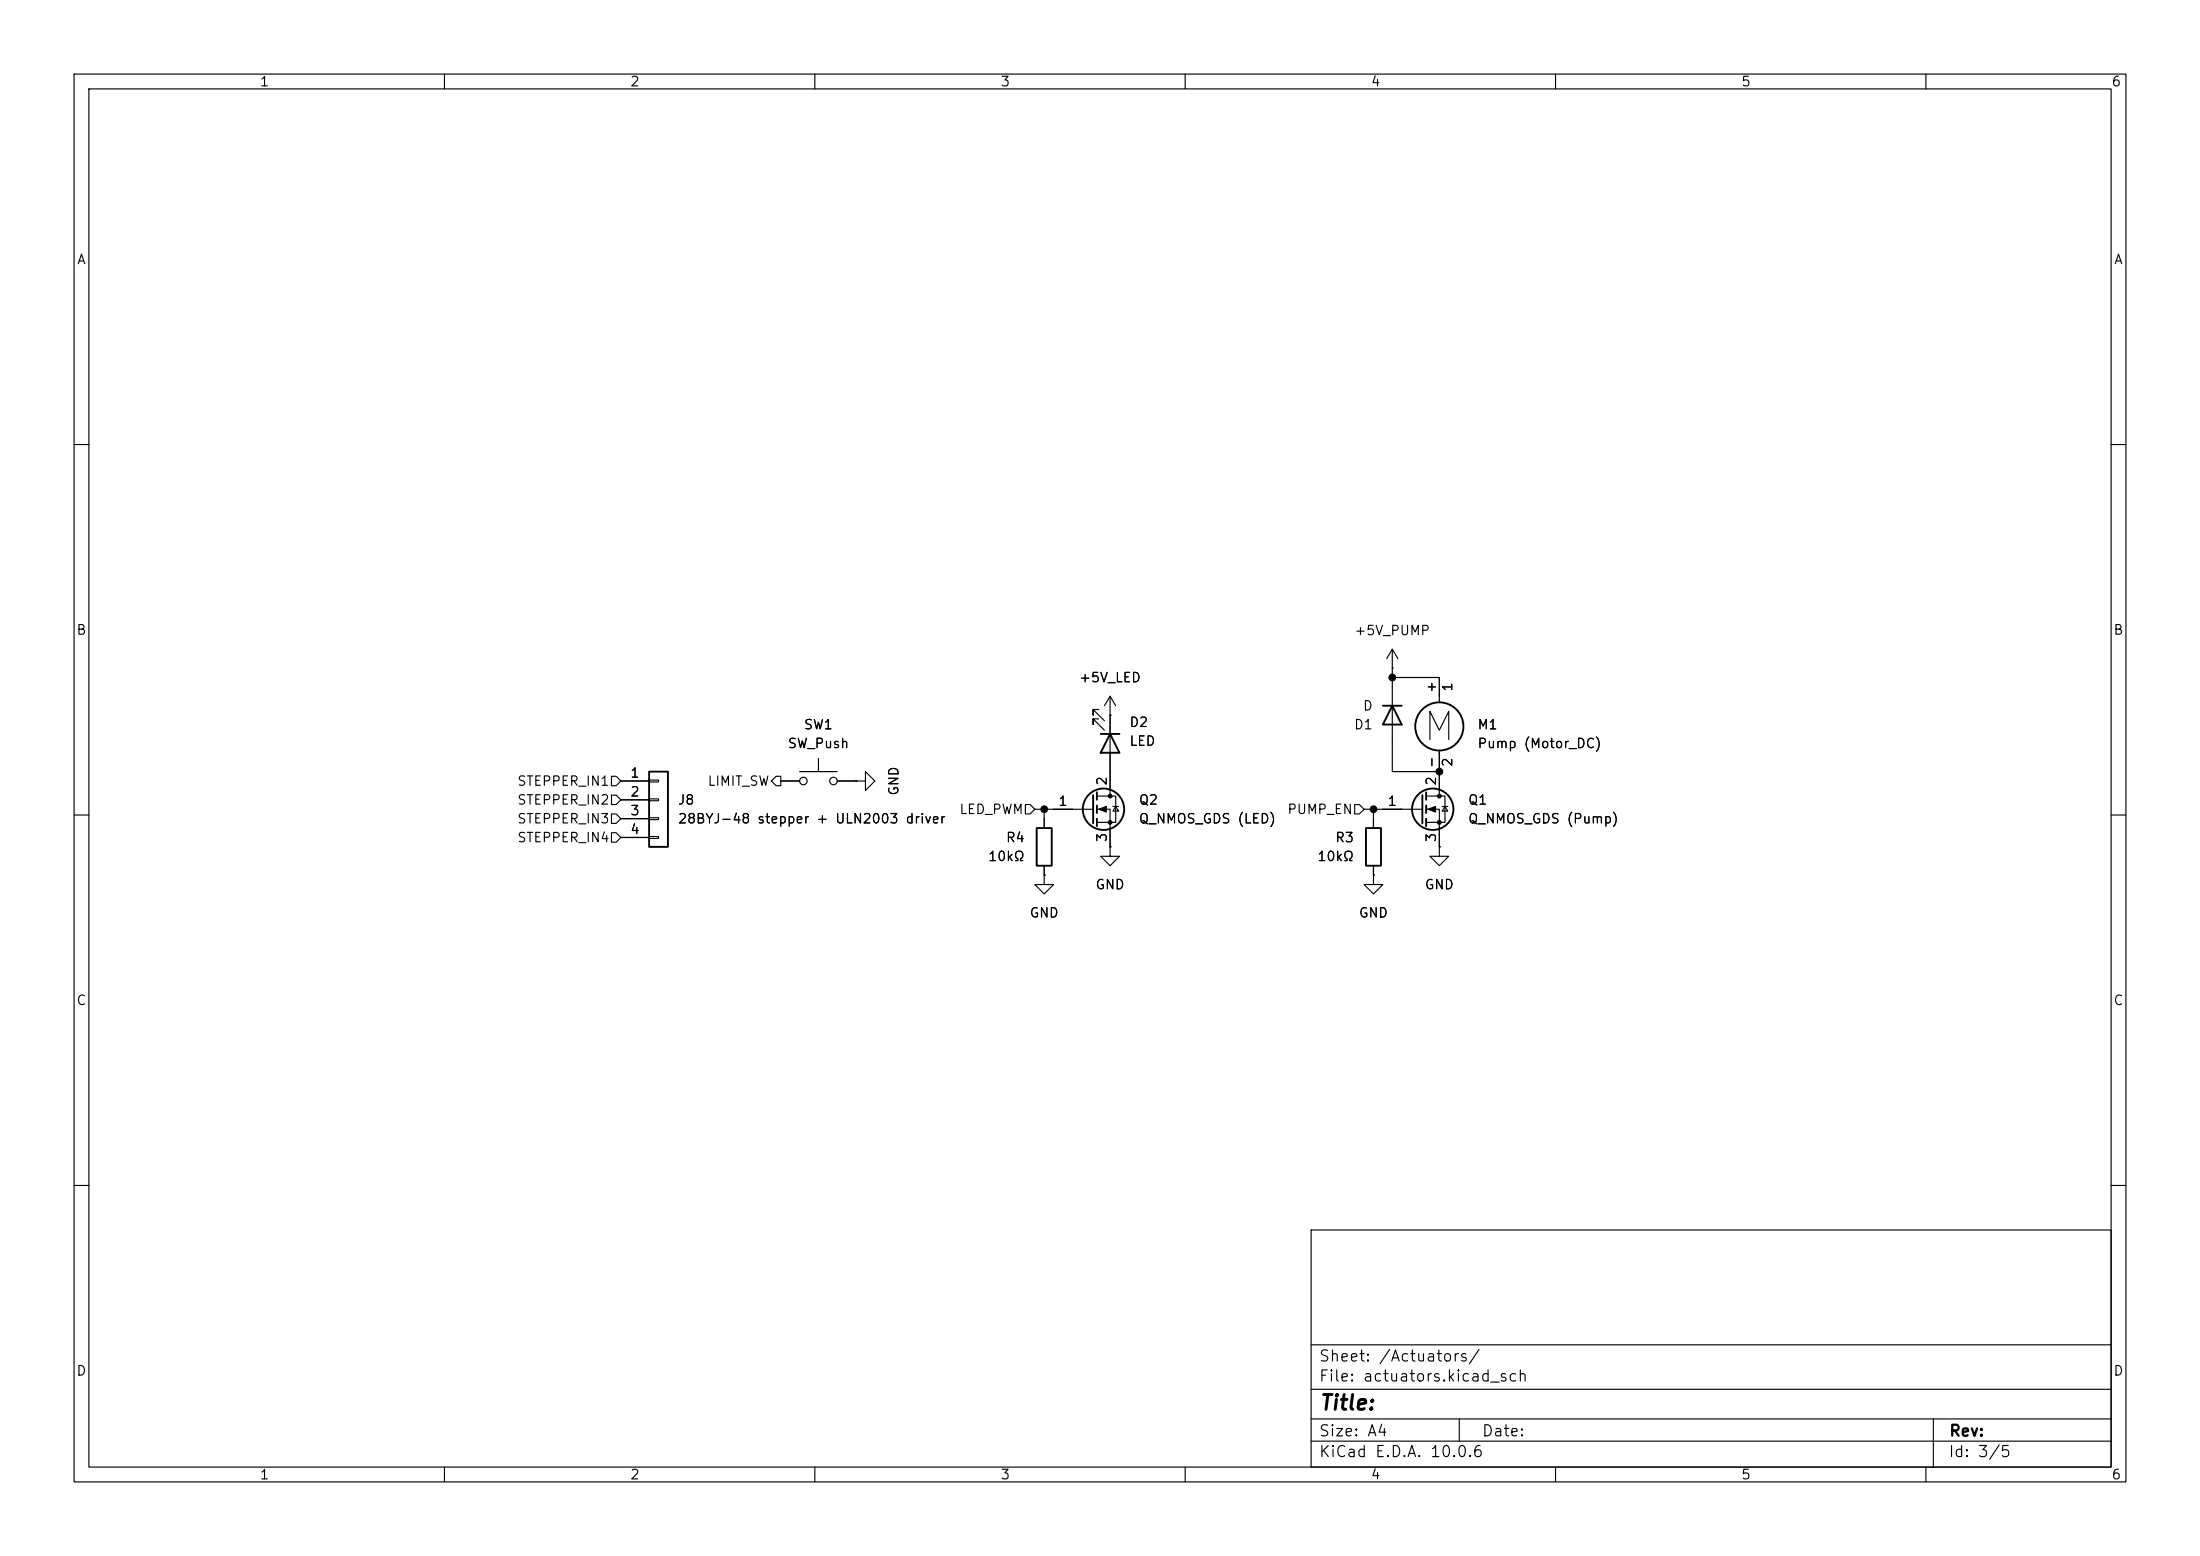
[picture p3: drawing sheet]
(kicad_sch
 (version 20260306)
 (generator "eeschema")
 (generator_version "10.0")
 (paper "A4")
 (lib_symbols
  (symbol "Connector_Generic:Conn_01x04"
   (pin_names
    (offset 1.016) (hide yes)) (exclude_from_sim no) (in_bom yes) (on_board yes)
   (in_pos_files yes)
   (duplicate_pin_numbers_are_jumpers no)
   (property "Reference" "J" (at 0 5.08 0) (show_name no) (do_not_autoplace no) (effects (font (size 1.27 1.27))))
   (property "Value" "Conn_01x04" (at 0 -7.62 0) (show_name no) (do_not_autoplace no) (effects (font (size 1.27 1.27))))
   (property "Footprint" "" (at 0 0 0) (show_name no) (do_not_autoplace no) (hide yes) (effects (font (size 1.27 1.27))))
   (property "Datasheet" "" (at 0 0 0) (show_name no) (do_not_autoplace no) (hide yes) (effects (font (size 1.27 1.27))))
   (property "Description" "Generic connector, single row, 01x04, script generated (kicad-library-utils/schlib/autogen/connector/)" (at 0 0 0) (show_name no) (do_not_autoplace no) (hide yes) (effects (font (size 1.27 1.27))))
   (symbol "Conn_01x04_1_1"
    (rectangle (start -1.27 3.81) (end 1.27 -6.35) (stroke (width 0.254) (type default)) (fill (type background)))
    (rectangle (start -1.27 2.667) (end 0 2.413) (stroke (width 0.1524) (type default)) (fill (type none)))
    (rectangle (start -1.27 0.127) (end 0 -0.127) (stroke (width 0.1524) (type default)) (fill (type none)))
    (rectangle (start -1.27 -2.413) (end 0 -2.667) (stroke (width 0.1524) (type default)) (fill (type none)))
    (rectangle (start -1.27 -4.953) (end 0 -5.207) (stroke (width 0.1524) (type default)) (fill (type none)))
    (pin passive line (at -5.08 2.54 0) (length 3.81) (name "Pin_1" (effects (font (size 1.27 1.27)))) (number "1" (effects (font (size 1.27 1.27)))))
    (pin passive line (at -5.08 0 0) (length 3.81) (name "Pin_2" (effects (font (size 1.27 1.27)))) (number "2" (effects (font (size 1.27 1.27)))))
    (pin passive line (at -5.08 -2.54 0) (length 3.81) (name "Pin_3" (effects (font (size 1.27 1.27)))) (number "3" (effects (font (size 1.27 1.27)))))
    (pin passive line (at -5.08 -5.08 0) (length 3.81) (name "Pin_4" (effects (font (size 1.27 1.27)))) (number "4" (effects (font (size 1.27 1.27))))))
   (embedded_fonts no))
  (symbol "Device:D"
   (pin_numbers (hide yes))
   (pin_names
    (offset 1.016) (hide yes)) (exclude_from_sim no) (in_bom yes) (on_board yes)
   (in_pos_files yes)
   (duplicate_pin_numbers_are_jumpers no)
   (property "Reference" "D" (at 0 2.54 0) (show_name no) (do_not_autoplace no) (effects (font (size 1.27 1.27))))
   (property "Value" "D" (at 0 -2.54 0) (show_name no) (do_not_autoplace no) (effects (font (size 1.27 1.27))))
   (property "Footprint" "" (at 0 0 0) (show_name no) (do_not_autoplace no) (hide yes) (effects (font (size 1.27 1.27))))
   (property "Datasheet" "" (at 0 0 0) (show_name no) (do_not_autoplace no) (hide yes) (effects (font (size 1.27 1.27))))
   (property "Description" "Diode" (at 0 0 0) (show_name no) (do_not_autoplace no) (hide yes) (effects (font (size 1.27 1.27))))
   (property "Sim.Device" "D" (at 0 0 0) (show_name no) (do_not_autoplace no) (hide yes) (effects (font (size 1.27 1.27))))
   (property "Sim.Pins" "1=K 2=A" (at 0 0 0) (show_name no) (do_not_autoplace no) (hide yes) (effects (font (size 1.27 1.27))))
   (symbol "D_0_1"
    (polyline (pts (xy -1.27 1.27) (xy -1.27 -1.27)) (stroke (width 0.254) (type default)) (fill (type none)))
    (polyline (pts (xy 1.27 1.27) (xy 1.27 -1.27) (xy -1.27 0) (xy 1.27 1.27)) (stroke (width 0.254) (type default)) (fill (type none)))
    (polyline (pts (xy 1.27 0) (xy -1.27 0)) (stroke (width 0) (type default)) (fill (type none))))
   (symbol "D_1_1"
    (pin passive line (at -3.81 0 0) (length 2.54) (name "K" (effects (font (size 1.27 1.27)))) (number "1" (effects (font (size 1.27 1.27)))))
    (pin passive line (at 3.81 0 180) (length 2.54) (name "A" (effects (font (size 1.27 1.27)))) (number "2" (effects (font (size 1.27 1.27))))))
   (embedded_fonts no))
  (symbol "Device:LED"
   (pin_numbers (hide yes))
   (pin_names
    (offset 1.016) (hide yes)) (exclude_from_sim no) (in_bom yes) (on_board yes)
   (in_pos_files yes)
   (duplicate_pin_numbers_are_jumpers no)
   (property "Reference" "D" (at 0 2.54 0) (show_name no) (do_not_autoplace no) (effects (font (size 1.27 1.27))))
   (property "Value" "LED" (at 0 -2.54 0) (show_name no) (do_not_autoplace no) (effects (font (size 1.27 1.27))))
   (property "Footprint" "" (at 0 0 0) (show_name no) (do_not_autoplace no) (hide yes) (effects (font (size 1.27 1.27))))
   (property "Datasheet" "" (at 0 0 0) (show_name no) (do_not_autoplace no) (hide yes) (effects (font (size 1.27 1.27))))
   (property "Description" "Light emitting diode" (at 0 0 0) (show_name no) (do_not_autoplace no) (hide yes) (effects (font (size 1.27 1.27))))
   (property "Sim.Pins" "1=K 2=A" (at 0 0 0) (show_name no) (do_not_autoplace no) (hide yes) (effects (font (size 1.27 1.27))))
   (symbol "LED_0_1"
    (polyline (pts (xy -3.048 -0.762) (xy -4.572 -2.286) (xy -3.81 -2.286) (xy -4.572 -2.286) (xy -4.572 -1.524)) (stroke (width 0) (type default)) (fill (type none)))
    (polyline (pts (xy -1.778 -0.762) (xy -3.302 -2.286) (xy -2.54 -2.286) (xy -3.302 -2.286) (xy -3.302 -1.524)) (stroke (width 0) (type default)) (fill (type none)))
    (polyline (pts (xy -1.27 0) (xy 1.27 0)) (stroke (width 0) (type default)) (fill (type none)))
    (polyline (pts (xy -1.27 -1.27) (xy -1.27 1.27)) (stroke (width 0.254) (type default)) (fill (type none)))
    (polyline (pts (xy 1.27 -1.27) (xy 1.27 1.27) (xy -1.27 0) (xy 1.27 -1.27)) (stroke (width 0.254) (type default)) (fill (type none))))
   (symbol "LED_1_1"
    (pin passive line (at -3.81 0 0) (length 2.54) (name "K" (effects (font (size 1.27 1.27)))) (number "1" (effects (font (size 1.27 1.27)))))
    (pin passive line (at 3.81 0 180) (length 2.54) (name "A" (effects (font (size 1.27 1.27)))) (number "2" (effects (font (size 1.27 1.27))))))
   (embedded_fonts no))
  (symbol "Device:R"
   (pin_numbers (hide yes))
   (pin_names
    (offset 0)) (exclude_from_sim no) (in_bom yes) (on_board yes)
   (in_pos_files yes)
   (duplicate_pin_numbers_are_jumpers no)
   (property "Reference" "R" (at 2.032 0 90) (show_name no) (do_not_autoplace no) (effects (font (size 1.27 1.27))))
   (property "Value" "R" (at 0 0 90) (show_name no) (do_not_autoplace no) (effects (font (size 1.27 1.27))))
   (property "Footprint" "" (at -1.778 0 90) (show_name no) (do_not_autoplace no) (hide yes) (effects (font (size 1.27 1.27))))
   (property "Datasheet" "" (at 0 0 0) (show_name no) (do_not_autoplace no) (hide yes) (effects (font (size 1.27 1.27))))
   (property "Description" "Resistor" (at 0 0 0) (show_name no) (do_not_autoplace no) (hide yes) (effects (font (size 1.27 1.27))))
   (symbol "R_0_1"
    (rectangle (start -1.016 -2.54) (end 1.016 2.54) (stroke (width 0.254) (type default)) (fill (type none))))
   (symbol "R_1_1"
    (pin passive line (at 0 3.81 270) (length 1.27) (name "" (effects (font (size 1.27 1.27)))) (number "1" (effects (font (size 1.27 1.27)))))
    (pin passive line (at 0 -3.81 90) (length 1.27) (name "" (effects (font (size 1.27 1.27)))) (number "2" (effects (font (size 1.27 1.27))))))
   (embedded_fonts no))
  (symbol "Motor:Motor_DC"
   (pin_names
    (offset 0)) (exclude_from_sim no) (in_bom yes) (on_board yes)
   (in_pos_files yes)
   (duplicate_pin_numbers_are_jumpers no)
   (property "Reference" "M" (at 2.54 2.54 0) (show_name no) (do_not_autoplace no) (effects (font (size 1.27 1.27)) (justify left)))
   (property "Value" "Motor_DC" (at 2.54 -5.08 0) (show_name no) (do_not_autoplace no) (effects (font (size 1.27 1.27)) (justify left top)))
   (property "Footprint" "" (at 0 -2.286 0) (show_name no) (do_not_autoplace no) (hide yes) (effects (font (size 1.27 1.27))))
   (property "Datasheet" "" (at 0 -2.286 0) (show_name no) (do_not_autoplace no) (hide yes) (effects (font (size 1.27 1.27))))
   (property "Description" "DC Motor" (at 0 0 0) (show_name no) (do_not_autoplace no) (hide yes) (effects (font (size 1.27 1.27))))
   (symbol "Motor_DC_0_0"
    (polyline (pts (xy -1.27 -3.302) (xy -1.27 0.508) (xy 0 -2.032) (xy 1.27 0.508) (xy 1.27 -3.302)) (stroke (width 0) (type default)) (fill (type none))))
   (symbol "Motor_DC_0_1"
    (polyline (pts (xy 0 2.032) (xy 0 2.54)) (stroke (width 0) (type default)) (fill (type none)))
    (polyline (pts (xy 0 1.7272) (xy 0 2.0828)) (stroke (width 0) (type default)) (fill (type none)))
    (circle (center 0 -1.524) (radius 3.2512) (stroke (width 0.254) (type default)) (fill (type none)))
    (polyline (pts (xy 0 -4.7752) (xy 0 -5.1816)) (stroke (width 0) (type default)) (fill (type none)))
    (polyline (pts (xy 0 -7.62) (xy 0 -7.112)) (stroke (width 0) (type default)) (fill (type none))))
   (symbol "Motor_DC_1_1"
    (pin passive line (at 0 5.08 270) (length 2.54) (name "+" (effects (font (size 1.27 1.27)))) (number "1" (effects (font (size 1.27 1.27)))))
    (pin passive line (at 0 -7.62 90) (length 2.54) (name "-" (effects (font (size 1.27 1.27)))) (number "2" (effects (font (size 1.27 1.27))))))
   (embedded_fonts no))
  (symbol "Switch:SW_Push"
   (pin_numbers (hide yes))
   (pin_names
    (offset 1.016) (hide yes)) (exclude_from_sim no) (in_bom yes) (on_board yes)
   (in_pos_files yes)
   (duplicate_pin_numbers_are_jumpers no)
   (property "Reference" "SW" (at 1.27 2.54 0) (show_name no) (do_not_autoplace no) (effects (font (size 1.27 1.27)) (justify left)))
   (property "Value" "SW_Push" (at 0 -1.524 0) (show_name no) (do_not_autoplace no) (effects (font (size 1.27 1.27))))
   (property "Footprint" "" (at 0 5.08 0) (show_name no) (do_not_autoplace no) (hide yes) (effects (font (size 1.27 1.27))))
   (property "Datasheet" "" (at 0 5.08 0) (show_name no) (do_not_autoplace no) (hide yes) (effects (font (size 1.27 1.27))))
   (property "Description" "Push button switch, generic, two pins" (at 0 0 0) (show_name no) (do_not_autoplace no) (hide yes) (effects (font (size 1.27 1.27))))
   (symbol "SW_Push_0_1"
    (circle (center -2.032 0) (radius 0.508) (stroke (width 0) (type default)) (fill (type none)))
    (polyline (pts (xy 0 1.27) (xy 0 3.048)) (stroke (width 0) (type default)) (fill (type none)))
    (circle (center 2.032 0) (radius 0.508) (stroke (width 0) (type default)) (fill (type none)))
    (polyline (pts (xy 2.54 1.27) (xy -2.54 1.27)) (stroke (width 0) (type default)) (fill (type none)))
    (pin passive line (at -5.08 0 0) (length 2.54) (name "1" (effects (font (size 1.27 1.27)))) (number "1" (effects (font (size 1.27 1.27)))))
    (pin passive line (at 5.08 0 180) (length 2.54) (name "2" (effects (font (size 1.27 1.27)))) (number "2" (effects (font (size 1.27 1.27))))))
   (embedded_fonts no))
  (symbol "Transistor_FET:Q_NMOS_GDS"
   (pin_names
    (offset 0) (hide yes)) (exclude_from_sim no) (in_bom yes) (on_board yes)
   (in_pos_files yes)
   (duplicate_pin_numbers_are_jumpers no)
   (property "Reference" "Q" (at 5.08 1.905 0) (show_name no) (do_not_autoplace no) (effects (font (size 1.27 1.27)) (justify left)))
   (property "Value" "Q_NMOS_GDS" (at 5.08 0 0) (show_name no) (do_not_autoplace no) (effects (font (size 1.27 1.27)) (justify left)))
   (property "Footprint" "" (at 5.08 2.54 0) (show_name no) (do_not_autoplace no) (hide yes) (effects (font (size 1.27 1.27))))
   (property "Datasheet" "" (at 0 0 0) (show_name no) (do_not_autoplace no) (hide yes) (effects (font (size 1.27 1.27))))
   (property "Description" "N-MOSFET transistor, gate/drain/source" (at 0 0 0) (show_name no) (do_not_autoplace no) (hide yes) (effects (font (size 1.27 1.27))))
   (symbol "Q_NMOS_GDS_0_1"
    (polyline (pts (xy 0.254 1.905) (xy 0.254 -1.905)) (stroke (width 0.254) (type default)) (fill (type none)))
    (polyline (pts (xy 0.254 0) (xy -2.54 0)) (stroke (width 0) (type default)) (fill (type none)))
    (polyline (pts (xy 0.762 2.286) (xy 0.762 1.27)) (stroke (width 0.254) (type default)) (fill (type none)))
    (polyline (pts (xy 0.762 0.508) (xy 0.762 -0.508)) (stroke (width 0.254) (type default)) (fill (type none)))
    (polyline (pts (xy 0.762 -1.27) (xy 0.762 -2.286)) (stroke (width 0.254) (type default)) (fill (type none)))
    (polyline (pts (xy 0.762 -1.778) (xy 3.302 -1.778) (xy 3.302 1.778) (xy 0.762 1.778)) (stroke (width 0) (type default)) (fill (type none)))
    (polyline (pts (xy 1.016 0) (xy 2.032 0.381) (xy 2.032 -0.381) (xy 1.016 0)) (stroke (width 0) (type default)) (fill (type outline)))
    (circle (center 1.651 0) (radius 2.794) (stroke (width 0.254) (type default)) (fill (type none)))
    (polyline (pts (xy 2.54 2.54) (xy 2.54 1.778)) (stroke (width 0) (type default)) (fill (type none)))
    (circle (center 2.54 1.778) (radius 0.254) (stroke (width 0) (type default)) (fill (type outline)))
    (circle (center 2.54 -1.778) (radius 0.254) (stroke (width 0) (type default)) (fill (type outline)))
    (polyline (pts (xy 2.54 -2.54) (xy 2.54 0) (xy 0.762 0)) (stroke (width 0) (type default)) (fill (type none)))
    (polyline (pts (xy 2.921 0.381) (xy 3.683 0.381)) (stroke (width 0) (type default)) (fill (type none)))
    (polyline (pts (xy 3.302 0.381) (xy 2.921 -0.254) (xy 3.683 -0.254) (xy 3.302 0.381)) (stroke (width 0) (type default)) (fill (type none))))
   (symbol "Q_NMOS_GDS_1_1"
    (pin input line (at -5.08 0 0) (length 2.54) (name "G" (effects (font (size 1.27 1.27)))) (number "1" (effects (font (size 1.27 1.27)))))
    (pin passive line (at 2.54 5.08 270) (length 2.54) (name "D" (effects (font (size 1.27 1.27)))) (number "2" (effects (font (size 1.27 1.27)))))
    (pin passive line (at 2.54 -5.08 90) (length 2.54) (name "S" (effects (font (size 1.27 1.27)))) (number "3" (effects (font (size 1.27 1.27))))))
   (embedded_fonts no))
  (symbol "power:+5V"
   (power global)
   (pin_numbers (hide yes))
   (pin_names
    (offset 0) (hide yes)) (exclude_from_sim no) (in_bom yes) (on_board yes)
   (in_pos_files yes)
   (duplicate_pin_numbers_are_jumpers no)
   (property "Reference" "#PWR" (at 0 -3.81 0) (show_name no) (do_not_autoplace no) (hide yes) (effects (font (size 1.27 1.27))))
   (property "Value" "+5V" (at 0 3.556 0) (show_name no) (do_not_autoplace no) (effects (font (size 1.27 1.27))))
   (property "Footprint" "" (at 0 0 0) (show_name no) (do_not_autoplace no) (hide yes) (effects (font (size 1.27 1.27))))
   (property "Datasheet" "" (at 0 0 0) (show_name no) (do_not_autoplace no) (hide yes) (effects (font (size 1.27 1.27))))
   (property "Description" "Power symbol creates a global label with name \"+5V\"" (at 0 0 0) (show_name no) (do_not_autoplace no) (hide yes) (effects (font (size 1.27 1.27))))
   (symbol "+5V_0_1"
    (polyline (pts (xy -0.762 1.27) (xy 0 2.54)) (stroke (width 0) (type default)) (fill (type none)))
    (polyline (pts (xy 0 2.54) (xy 0.762 1.27)) (stroke (width 0) (type default)) (fill (type none)))
    (polyline (pts (xy 0 0) (xy 0 2.54)) (stroke (width 0) (type default)) (fill (type none))))
   (symbol "+5V_1_1"
    (pin power_in line (at 0 0 90) (length 0) (name "" (effects (font (size 1.27 1.27)))) (number "1" (effects (font (size 1.27 1.27))))))
   (embedded_fonts no))
  (symbol "power:GND"
   (power global)
   (pin_numbers (hide yes))
   (pin_names
    (offset 0) (hide yes)) (exclude_from_sim no) (in_bom yes) (on_board yes)
   (in_pos_files yes)
   (duplicate_pin_numbers_are_jumpers no)
   (property "Reference" "#PWR" (at 0 -6.35 0) (show_name no) (do_not_autoplace no) (hide yes) (effects (font (size 1.27 1.27))))
   (property "Value" "GND" (at 0 -3.81 0) (show_name no) (do_not_autoplace no) (effects (font (size 1.27 1.27))))
   (property "Footprint" "" (at 0 0 0) (show_name no) (do_not_autoplace no) (hide yes) (effects (font (size 1.27 1.27))))
   (property "Datasheet" "" (at 0 0 0) (show_name no) (do_not_autoplace no) (hide yes) (effects (font (size 1.27 1.27))))
   (property "Description" "Power symbol creates a global label with name \"GND\" , ground" (at 0 0 0) (show_name no) (do_not_autoplace no) (hide yes) (effects (font (size 1.27 1.27))))
   (symbol "GND_0_1"
    (polyline (pts (xy 0 0) (xy 0 -1.27) (xy 1.27 -1.27) (xy 0 -2.54) (xy -1.27 -1.27) (xy 0 -1.27)) (stroke (width 0) (type default)) (fill (type none))))
   (symbol "GND_1_1"
    (pin power_in line (at 0 0 270) (length 0) (name "" (effects (font (size 1.27 1.27)))) (number "1" (effects (font (size 1.27 1.27))))))
   (embedded_fonts no)))
 (junction
  (at 187.96 91.44)
  (diameter 0)
  (color 0 0 0 0))
 (junction
  (at 140.97 109.22)
  (diameter 0)
  (color 0 0 0 0))
 (junction
  (at 194.31 104.14)
  (diameter 0)
  (color 0 0 0 0))
 (junction
  (at 185.42 109.22)
  (diameter 0)
  (color 0 0 0 0))
 (wire
  (pts (xy 140.97 109.22) (xy 142.24 109.22))
  (stroke (width 0) (type default)))
 (wire
  (pts (xy 140.97 109.22) (xy 140.97 110.49))
  (stroke (width 0) (type default)))
 (wire
  (pts (xy 184.15 109.22) (xy 185.42 109.22))
  (stroke (width 0) (type default)))
 (wire
  (pts (xy 187.96 91.44) (xy 194.31 91.44))
  (stroke (width 0) (type default)))
 (wire
  (pts (xy 187.96 90.17) (xy 187.96 91.44))
  (stroke (width 0) (type default)))
 (wire
  (pts (xy 187.96 100.33) (xy 187.96 104.14))
  (stroke (width 0) (type default)))
 (wire
  (pts (xy 185.42 109.22) (xy 185.42 110.49))
  (stroke (width 0) (type default)))
 (wire
  (pts (xy 185.42 109.22) (xy 186.69 109.22))
  (stroke (width 0) (type default)))
 (wire
  (pts (xy 139.7 109.22) (xy 140.97 109.22))
  (stroke (width 0) (type default)))
 (wire
  (pts (xy 187.96 104.14) (xy 194.31 104.14))
  (stroke (width 0) (type default)))
 (wire
  (pts (xy 187.96 92.71) (xy 187.96 91.44))
  (stroke (width 0) (type default)))
 (hierarchical_label "PUMP_EN"
  (shape input)
  (at 184.15 109.22 180)
  (effects (font (size 1.27 1.27)) (justify right)))
 (hierarchical_label "STEPPER_IN1"
  (shape input)
  (at 83.82 105.41 180)
  (effects (font (size 1.27 1.27)) (justify right)))
 (hierarchical_label "STEPPER_IN4"
  (shape input)
  (at 83.82 113.03 180)
  (effects (font (size 1.27 1.27)) (justify right)))
 (hierarchical_label "STEPPER_IN2"
  (shape input)
  (at 83.82 107.95 180)
  (effects (font (size 1.27 1.27)) (justify right)))
 (hierarchical_label "LIMIT_SW"
  (shape output)
  (at 105.41 105.41 180)
  (effects (font (size 1.27 1.27)) (justify right)))
 (hierarchical_label "STEPPER_IN3"
  (shape input)
  (at 83.82 110.49 180)
  (effects (font (size 1.27 1.27)) (justify right)))
 (hierarchical_label "LED_PWM"
  (shape input)
  (at 139.7 109.22 180)
  (effects (font (size 1.27 1.27)) (justify right)))
 (symbol
  (lib_id "power:GND")
  (at 194.31 114.3 0)
  (unit 1)
  (body_style 1)
  (exclude_from_sim no)
  (in_bom yes)
  (on_board yes)
  (in_pos_files yes)
  (dnp no)
  (fields_autoplaced yes)
  (property "Reference" "#PWR02" (at 194.31 120.65 0) (hide yes) (show_name no) (do_not_autoplace no) (effects (font (size 1.27 1.27))))
  (property "Value" "GND" (at 194.31 119.38 0) (show_name no) (do_not_autoplace no) (effects (font (size 1.27 1.27))))
  (property "Footprint" "" (at 194.31 114.3 0) (hide yes) (show_name no) (do_not_autoplace no) (effects (font (size 1.27 1.27))))
  (property "Datasheet" "" (at 194.31 114.3 0) (hide yes) (show_name no) (do_not_autoplace no) (effects (font (size 1.27 1.27))))
  (property "Description" "Power symbol creates a global label with name \"GND\" , ground" (at 194.31 114.3 0) (hide yes) (show_name no) (do_not_autoplace no) (effects (font (size 1.27 1.27))))
  (pin "1"))
 (symbol
  (lib_id "Connector_Generic:Conn_01x04")
  (at 88.9 107.95 0)
  (unit 1)
  (body_style 1)
  (exclude_from_sim no)
  (in_bom yes)
  (on_board yes)
  (in_pos_files yes)
  (dnp no)
  (fields_autoplaced yes)
  (property "Reference" "J8" (at 91.44 107.9499 0) (show_name no) (do_not_autoplace no) (effects (font (size 1.27 1.27)) (justify left)))
  (property "Value" "28BYJ-48 stepper + ULN2003 driver" (at 91.44 110.4899 0) (show_name no) (do_not_autoplace no) (effects (font (size 1.27 1.27)) (justify left)))
  (property "Footprint" "Package_DFN_QFN:QFN-20-1EP_5x5mm_P0.65mm_EP3.35x3.35mm" (at 88.9 107.95 0) (hide yes) (show_name no) (do_not_autoplace no) (effects (font (size 1.27 1.27))))
  (property "Datasheet" "" (at 88.9 107.95 0) (hide yes) (show_name no) (do_not_autoplace no) (effects (font (size 1.27 1.27))))
  (property "Description" "Generic connector, single row, 01x04, script generated (kicad-library-utils/schlib/autogen/connector/)" (at 88.9 107.95 0) (hide yes) (show_name no) (do_not_autoplace no) (effects (font (size 1.27 1.27))))
  (pin "1")
  (pin "2")
  (pin "4")
  (pin "3"))
 (symbol
  (lib_id "Device:LED")
  (at 149.86 100.33 270)
  (unit 1)
  (body_style 1)
  (exclude_from_sim no)
  (in_bom yes)
  (on_board yes)
  (in_pos_files yes)
  (dnp no)
  (fields_autoplaced yes)
  (property "Reference" "D2" (at 152.4 97.4724 90) (show_name no) (do_not_autoplace no) (effects (font (size 1.27 1.27)) (justify left)))
  (property "Value" "LED" (at 152.4 100.0124 90) (show_name no) (do_not_autoplace no) (effects (font (size 1.27 1.27)) (justify left)))
  (property "Footprint" "" (at 149.86 100.33 0) (hide yes) (show_name no) (do_not_autoplace no) (effects (font (size 1.27 1.27))))
  (property "Datasheet" "" (at 149.86 100.33 0) (hide yes) (show_name no) (do_not_autoplace no) (effects (font (size 1.27 1.27))))
  (property "Description" "Light emitting diode" (at 149.86 100.33 0) (hide yes) (show_name no) (do_not_autoplace no) (effects (font (size 1.27 1.27))))
  (property "Sim.Pins" "1=K 2=A" (at 149.86 100.33 0) (hide yes) (show_name no) (do_not_autoplace no) (effects (font (size 1.27 1.27))))
  (pin "2")
  (pin "1"))
 (symbol
  (lib_id "power:+5V")
  (at 187.96 90.17 0)
  (unit 1)
  (body_style 1)
  (exclude_from_sim no)
  (in_bom yes)
  (on_board yes)
  (in_pos_files yes)
  (dnp no)
  (fields_autoplaced yes)
  (property "Reference" "#PWR04" (at 187.96 93.98 0) (hide yes) (show_name no) (do_not_autoplace no) (effects (font (size 1.27 1.27))))
  (property "Value" "+5V_PUMP" (at 187.96 85.09 0) (show_name no) (do_not_autoplace no) (effects (font (size 1.27 1.27))))
  (property "Footprint" "" (at 187.96 90.17 0) (hide yes) (show_name no) (do_not_autoplace no) (effects (font (size 1.27 1.27))))
  (property "Datasheet" "" (at 187.96 90.17 0) (hide yes) (show_name no) (do_not_autoplace no) (effects (font (size 1.27 1.27))))
  (property "Description" "Power symbol creates a global label with name \"+5V\"" (at 187.96 90.17 0) (hide yes) (show_name no) (do_not_autoplace no) (effects (font (size 1.27 1.27))))
  (pin "1"))
 (symbol
  (lib_id "power:GND")
  (at 149.86 114.3 0)
  (unit 1)
  (body_style 1)
  (exclude_from_sim no)
  (in_bom yes)
  (on_board yes)
  (in_pos_files yes)
  (dnp no)
  (fields_autoplaced yes)
  (property "Reference" "#PWR03" (at 149.86 120.65 0) (hide yes) (show_name no) (do_not_autoplace no) (effects (font (size 1.27 1.27))))
  (property "Value" "GND" (at 149.86 119.38 0) (show_name no) (do_not_autoplace no) (effects (font (size 1.27 1.27))))
  (property "Footprint" "" (at 149.86 114.3 0) (hide yes) (show_name no) (do_not_autoplace no) (effects (font (size 1.27 1.27))))
  (property "Datasheet" "" (at 149.86 114.3 0) (hide yes) (show_name no) (do_not_autoplace no) (effects (font (size 1.27 1.27))))
  (property "Description" "Power symbol creates a global label with name \"GND\" , ground" (at 149.86 114.3 0) (hide yes) (show_name no) (do_not_autoplace no) (effects (font (size 1.27 1.27))))
  (pin "1"))
 (symbol
  (lib_id "Motor:Motor_DC")
  (at 194.31 96.52 0)
  (unit 1)
  (body_style 1)
  (exclude_from_sim no)
  (in_bom yes)
  (on_board yes)
  (in_pos_files yes)
  (dnp no)
  (fields_autoplaced yes)
  (property "Reference" "M1" (at 199.39 97.7899 0) (show_name no) (do_not_autoplace no) (effects (font (size 1.27 1.27)) (justify left)))
  (property "Value" "Pump (Motor_DC)" (at 199.39 100.3299 0) (show_name no) (do_not_autoplace no) (effects (font (size 1.27 1.27)) (justify left)))
  (property "Footprint" "Package_DFN_QFN:DFN-S-8-1EP_6x5mm_P1.27mm" (at 194.31 98.806 0) (hide yes) (show_name no) (do_not_autoplace no) (effects (font (size 1.27 1.27))))
  (property "Datasheet" "" (at 194.31 98.806 0) (hide yes) (show_name no) (do_not_autoplace no) (effects (font (size 1.27 1.27))))
  (property "Description" "DC Motor" (at 194.31 96.52 0) (hide yes) (show_name no) (do_not_autoplace no) (effects (font (size 1.27 1.27))))
  (pin "1")
  (pin "2"))
 (symbol
  (lib_id "power:GND")
  (at 185.42 118.11 0)
  (unit 1)
  (body_style 1)
  (exclude_from_sim no)
  (in_bom yes)
  (on_board yes)
  (in_pos_files yes)
  (dnp no)
  (fields_autoplaced yes)
  (property "Reference" "#PWR025" (at 185.42 124.46 0) (hide yes) (show_name no) (do_not_autoplace no) (effects (font (size 1.27 1.27))))
  (property "Value" "GND" (at 185.42 123.19 0) (show_name no) (do_not_autoplace no) (effects (font (size 1.27 1.27))))
  (property "Footprint" "" (at 185.42 118.11 0) (hide yes) (show_name no) (do_not_autoplace no) (effects (font (size 1.27 1.27))))
  (property "Datasheet" "" (at 185.42 118.11 0) (hide yes) (show_name no) (do_not_autoplace no) (effects (font (size 1.27 1.27))))
  (property "Description" "Power symbol creates a global label with name \"GND\" , ground" (at 185.42 118.11 0) (hide yes) (show_name no) (do_not_autoplace no) (effects (font (size 1.27 1.27))))
  (pin "1"))
 (symbol
  (lib_id "Device:R")
  (at 140.97 114.3 0)
  (mirror y)
  (unit 1)
  (body_style 1)
  (exclude_from_sim no)
  (in_bom yes)
  (on_board yes)
  (in_pos_files yes)
  (dnp no)
  (fields_autoplaced yes)
  (property "Reference" "R4" (at 138.43 113.0299 0) (show_name no) (do_not_autoplace no) (effects (font (size 1.27 1.27)) (justify left)))
  (property "Value" "10kΩ" (at 138.43 115.5699 0) (show_name no) (do_not_autoplace no) (effects (font (size 1.27 1.27)) (justify left)))
  (property "Footprint" "" (at 142.748 114.3 90) (hide yes) (show_name no) (do_not_autoplace no) (effects (font (size 1.27 1.27))))
  (property "Datasheet" "" (at 140.97 114.3 0) (hide yes) (show_name no) (do_not_autoplace no) (effects (font (size 1.27 1.27))))
  (property "Description" "Resistor" (at 140.97 114.3 0) (hide yes) (show_name no) (do_not_autoplace no) (effects (font (size 1.27 1.27))))
  (pin "1")
  (pin "2"))
 (symbol
  (lib_id "Device:D")
  (at 187.96 96.52 270)
  (unit 1)
  (body_style 1)
  (exclude_from_sim no)
  (in_bom yes)
  (on_board yes)
  (in_pos_files yes)
  (dnp no)
  (fields_autoplaced yes)
  (property "Reference" "D1" (at 185.42 97.7901 90) (show_name no) (do_not_autoplace no) (effects (font (size 1.27 1.27)) (justify right)))
  (property "Value" "D" (at 185.42 95.2501 90) (show_name no) (do_not_autoplace no) (effects (font (size 1.27 1.27)) (justify right)))
  (property "Footprint" "" (at 187.96 96.52 0) (hide yes) (show_name no) (do_not_autoplace no) (effects (font (size 1.27 1.27))))
  (property "Datasheet" "" (at 187.96 96.52 0) (hide yes) (show_name no) (do_not_autoplace no) (effects (font (size 1.27 1.27))))
  (property "Description" "Diode" (at 187.96 96.52 0) (hide yes) (show_name no) (do_not_autoplace no) (effects (font (size 1.27 1.27))))
  (property "Sim.Device" "D" (at 187.96 96.52 0) (hide yes) (show_name no) (do_not_autoplace no) (effects (font (size 1.27 1.27))))
  (property "Sim.Pins" "1=K 2=A" (at 187.96 96.52 0) (hide yes) (show_name no) (do_not_autoplace no) (effects (font (size 1.27 1.27))))
  (pin "1")
  (pin "2"))
 (symbol
  (lib_id "Transistor_FET:Q_NMOS_GDS")
  (at 191.77 109.22 0)
  (unit 1)
  (body_style 1)
  (exclude_from_sim no)
  (in_bom yes)
  (on_board yes)
  (in_pos_files yes)
  (dnp no)
  (fields_autoplaced yes)
  (property "Reference" "Q1" (at 198.12 107.9499 0) (show_name no) (do_not_autoplace no) (effects (font (size 1.27 1.27)) (justify left)))
  (property "Value" "Q_NMOS_GDS (Pump)" (at 198.12 110.4899 0) (show_name no) (do_not_autoplace no) (effects (font (size 1.27 1.27)) (justify left)))
  (property "Footprint" "Package_QFP:TQFP-44_10x10mm_P0.8mm" (at 196.85 106.68 0) (hide yes) (show_name no) (do_not_autoplace no) (effects (font (size 1.27 1.27))))
  (property "Datasheet" "" (at 191.77 109.22 0) (hide yes) (show_name no) (do_not_autoplace no) (effects (font (size 1.27 1.27))))
  (property "Description" "N-MOSFET transistor, gate/drain/source" (at 191.77 109.22 0) (hide yes) (show_name no) (do_not_autoplace no) (effects (font (size 1.27 1.27))))
  (pin "2")
  (pin "3")
  (pin "1"))
 (symbol
  (lib_id "Device:R")
  (at 185.42 114.3 0)
  (mirror y)
  (unit 1)
  (body_style 1)
  (exclude_from_sim no)
  (in_bom yes)
  (on_board yes)
  (in_pos_files yes)
  (dnp no)
  (fields_autoplaced yes)
  (property "Reference" "R3" (at 182.88 113.0299 0) (show_name no) (do_not_autoplace no) (effects (font (size 1.27 1.27)) (justify left)))
  (property "Value" "10kΩ" (at 182.88 115.5699 0) (show_name no) (do_not_autoplace no) (effects (font (size 1.27 1.27)) (justify left)))
  (property "Footprint" "" (at 187.198 114.3 90) (hide yes) (show_name no) (do_not_autoplace no) (effects (font (size 1.27 1.27))))
  (property "Datasheet" "" (at 185.42 114.3 0) (hide yes) (show_name no) (do_not_autoplace no) (effects (font (size 1.27 1.27))))
  (property "Description" "Resistor" (at 185.42 114.3 0) (hide yes) (show_name no) (do_not_autoplace no) (effects (font (size 1.27 1.27))))
  (pin "1")
  (pin "2"))
 (symbol
  (lib_id "power:+5V")
  (at 149.86 96.52 0)
  (unit 1)
  (body_style 1)
  (exclude_from_sim no)
  (in_bom yes)
  (on_board yes)
  (in_pos_files yes)
  (dnp no)
  (fields_autoplaced yes)
  (property "Reference" "#PWR05" (at 149.86 100.33 0) (hide yes) (show_name no) (do_not_autoplace no) (effects (font (size 1.27 1.27))))
  (property "Value" "+5V_LED" (at 149.86 91.44 0) (show_name no) (do_not_autoplace no) (effects (font (size 1.27 1.27))))
  (property "Footprint" "" (at 149.86 96.52 0) (hide yes) (show_name no) (do_not_autoplace no) (effects (font (size 1.27 1.27))))
  (property "Datasheet" "" (at 149.86 96.52 0) (hide yes) (show_name no) (do_not_autoplace no) (effects (font (size 1.27 1.27))))
  (property "Description" "Power symbol creates a global label with name \"+5V\"" (at 149.86 96.52 0) (hide yes) (show_name no) (do_not_autoplace no) (effects (font (size 1.27 1.27))))
  (pin "1"))
 (symbol
  (lib_id "power:GND")
  (at 115.57 105.41 90)
  (unit 1)
  (body_style 1)
  (exclude_from_sim no)
  (in_bom yes)
  (on_board yes)
  (in_pos_files yes)
  (dnp no)
  (fields_autoplaced yes)
  (property "Reference" "#PWR06" (at 121.92 105.41 0) (hide yes) (show_name no) (do_not_autoplace no) (effects (font (size 1.27 1.27))))
  (property "Value" "GND" (at 120.65 105.41 0) (show_name no) (do_not_autoplace no) (effects (font (size 1.27 1.27))))
  (property "Footprint" "" (at 115.57 105.41 0) (hide yes) (show_name no) (do_not_autoplace no) (effects (font (size 1.27 1.27))))
  (property "Datasheet" "" (at 115.57 105.41 0) (hide yes) (show_name no) (do_not_autoplace no) (effects (font (size 1.27 1.27))))
  (property "Description" "Power symbol creates a global label with name \"GND\" , ground" (at 115.57 105.41 0) (hide yes) (show_name no) (do_not_autoplace no) (effects (font (size 1.27 1.27))))
  (pin "1"))
 (symbol
  (lib_id "power:GND")
  (at 140.97 118.11 0)
  (unit 1)
  (body_style 1)
  (exclude_from_sim no)
  (in_bom yes)
  (on_board yes)
  (in_pos_files yes)
  (dnp no)
  (fields_autoplaced yes)
  (property "Reference" "#PWR024" (at 140.97 124.46 0) (hide yes) (show_name no) (do_not_autoplace no) (effects (font (size 1.27 1.27))))
  (property "Value" "GND" (at 140.97 123.19 0) (show_name no) (do_not_autoplace no) (effects (font (size 1.27 1.27))))
  (property "Footprint" "" (at 140.97 118.11 0) (hide yes) (show_name no) (do_not_autoplace no) (effects (font (size 1.27 1.27))))
  (property "Datasheet" "" (at 140.97 118.11 0) (hide yes) (show_name no) (do_not_autoplace no) (effects (font (size 1.27 1.27))))
  (property "Description" "Power symbol creates a global label with name \"GND\" , ground" (at 140.97 118.11 0) (hide yes) (show_name no) (do_not_autoplace no) (effects (font (size 1.27 1.27))))
  (pin "1"))
 (symbol
  (lib_id "Transistor_FET:Q_NMOS_GDS")
  (at 147.32 109.22 0)
  (unit 1)
  (body_style 1)
  (exclude_from_sim no)
  (in_bom yes)
  (on_board yes)
  (in_pos_files yes)
  (dnp no)
  (fields_autoplaced yes)
  (property "Reference" "Q2" (at 153.67 107.9499 0) (show_name no) (do_not_autoplace no) (effects (font (size 1.27 1.27)) (justify left)))
  (property "Value" "Q_NMOS_GDS (LED)" (at 153.67 110.4899 0) (show_name no) (do_not_autoplace no) (effects (font (size 1.27 1.27)) (justify left)))
  (property "Footprint" "" (at 152.4 106.68 0) (hide yes) (show_name no) (do_not_autoplace no) (effects (font (size 1.27 1.27))))
  (property "Datasheet" "" (at 147.32 109.22 0) (hide yes) (show_name no) (do_not_autoplace no) (effects (font (size 1.27 1.27))))
  (property "Description" "N-MOSFET transistor, gate/drain/source" (at 147.32 109.22 0) (hide yes) (show_name no) (do_not_autoplace no) (effects (font (size 1.27 1.27))))
  (pin "1")
  (pin "2")
  (pin "3"))
 (symbol
  (lib_id "Switch:SW_Push")
  (at 110.49 105.41 0)
  (unit 1)
  (body_style 1)
  (exclude_from_sim no)
  (in_bom yes)
  (on_board yes)
  (in_pos_files yes)
  (dnp no)
  (fields_autoplaced yes)
  (property "Reference" "SW1" (at 110.49 97.79 0) (show_name no) (do_not_autoplace no) (effects (font (size 1.27 1.27))))
  (property "Value" "SW_Push" (at 110.49 100.33 0) (show_name no) (do_not_autoplace no) (effects (font (size 1.27 1.27))))
  (property "Footprint" "Button_Switch_THT:SW_NKK_GW12LJP" (at 110.49 100.33 0) (hide yes) (show_name no) (do_not_autoplace no) (effects (font (size 1.27 1.27))))
  (property "Datasheet" "" (at 110.49 100.33 0) (hide yes) (show_name no) (do_not_autoplace no) (effects (font (size 1.27 1.27))))
  (property "Description" "Push button switch, generic, two pins" (at 110.49 105.41 0) (hide yes) (show_name no) (do_not_autoplace no) (effects (font (size 1.27 1.27))))
  (pin "1")
  (pin "2")))
